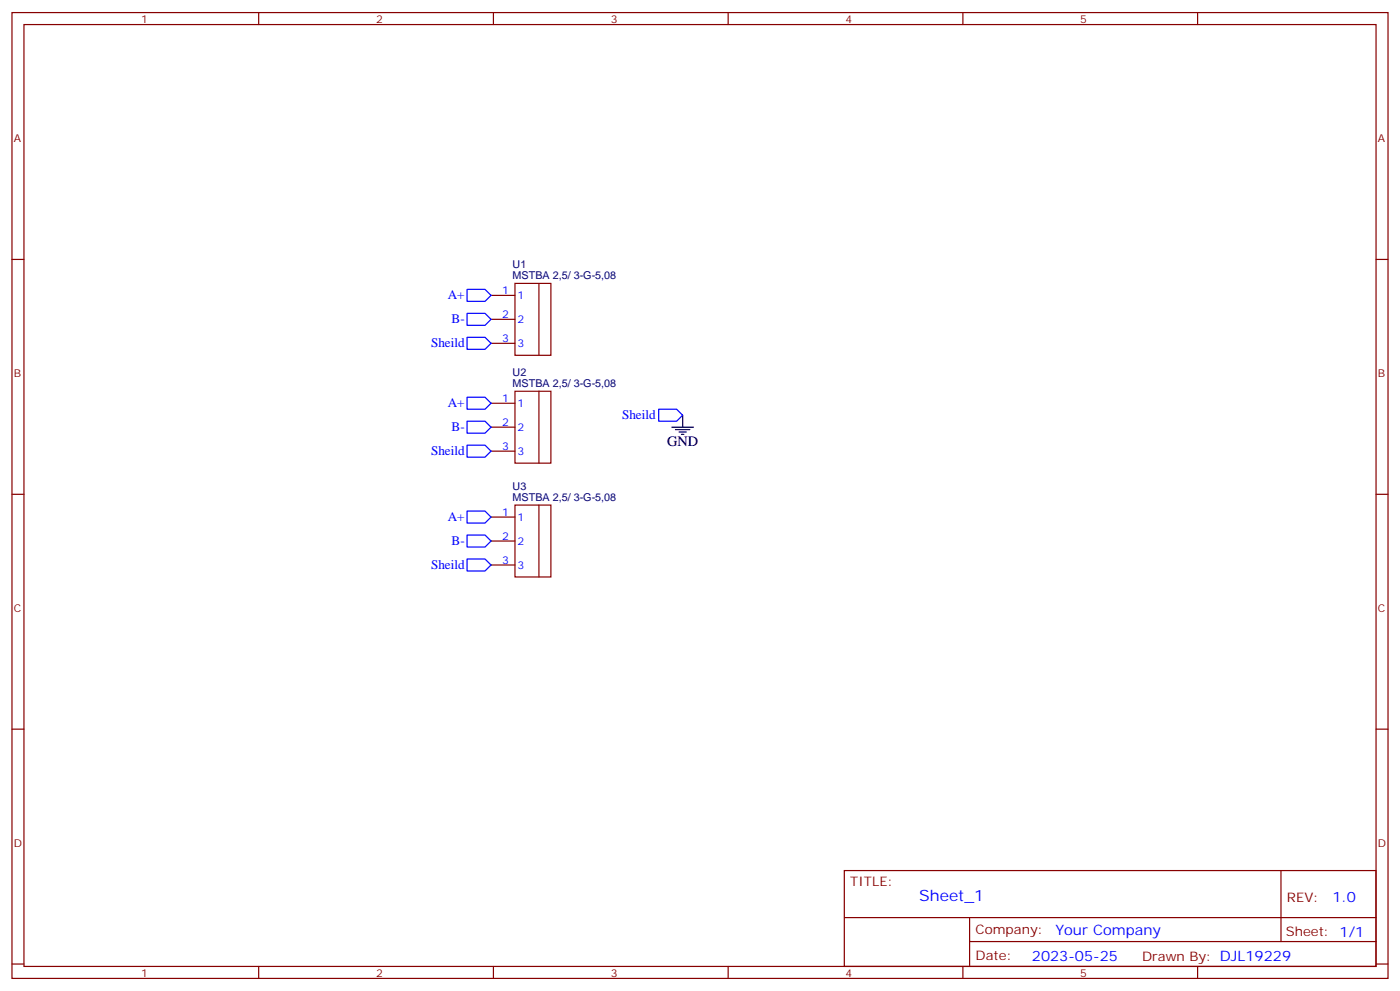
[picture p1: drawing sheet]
<svg xmlns="http://www.w3.org/2000/svg" width="412mm" height="292mm" viewBox="0 0 412 292" stroke-linecap="round" stroke-linejoin="round" font-family="sans-serif">
<g fill="none" stroke="#870000" stroke-width=".35">
<path d="M3.5 3.7h405.4v284.3h-405.4zM7.1 7.2h398.2v277.3h-398.2zM76.2 3.7v3.5M145.3 3.7v3.5M214.5 3.7v3.5M283.6 3.7v3.5M352.8 3.7v3.5M3.5 76.4h3.6M405.3 76.4h3.6M144.6 94h7.1M144.6 87h7.1M151.7 83.4h10.6v21.2h-10.6z"/>
<path d="M158.7 83.4v21.2M144.6 101.1h7.1M144.6 118.7h7.1M151.7 115.2h10.6v21.1h-10.6zM158.7 115.2v21.1M144.6 132.8h7.1M144.6 125.8h7.1M3.5 145.5h3.6M144.6 159.3h7.1M144.6 152.2h7.1M151.7 148.7h10.6v21.2h-10.6zM158.7 148.7v21.2"/>
<path d="M405.3 145.5h3.6M144.6 166.3h7.1M3.5 214.7h3.6M405.3 214.7h3.6M248.7 256.3h156.6v28.2h-156.6zM377.3 256.3v20.9M248.7 270.1h156.5M285.6 277.2h119.6M285.6 270.1v14.2M3.5 283.8h3.6M76.2 284.5v3.5M145.3 284.5v3.5"/>
<path d="M214.5 284.5v3.5M283.6 284.5v3.5M352.8 284.5v3.5M405.3 283.8h3.6"/>
</g>
<path d="M197.9 125.8h6.4M199 126.5h4.2M200 127.2h2.1M200.7 127.9h.7M201.1 122.2v3.6" fill="none" stroke="#000" stroke-width=".35"/>
<path d="M137.6 85.2h5.3l1.7 1.8-1.7 1.7h-5.3zM137.6 92.3h5.3l1.7 1.7-1.7 1.8h-5.3zM137.6 99.3h5.3l1.7 1.8-1.7 1.7h-5.3zM137.6 116.9h5.3l1.7 1.8-1.7 1.8h-5.3zM137.6 124h5.3l1.7 1.8-1.7 1.7h-5.3zM137.6 131.1h5.3l1.7 1.7-1.7 1.8h-5.3zM194 120.5h5.3l1.8 1.7-1.8 1.8h-5.3zM137.6 150.5h5.3l1.7 1.7-1.7 1.8h-5.3zM137.6 157.5h5.3l1.7 1.8-1.7 1.7h-5.3zM137.6 164.6h5.3l1.7 1.7-1.7 1.8h-5.3z" fill="none" stroke="#00f" stroke-width=".35"/>
<text font-size="4.6" fill="#00f" x="270.8" y="265.3">Sheet_1</text>
<text font-size="4.2" x="196.5" y="131.4">GND</text>
<g font-size="4.2" fill="#00f">
<text x="392.5" y="265.6">1.0</text>
<text x="310.9" y="275.1">Your Company</text>
<text x="304" y="282.9">2023-05-25</text>
</g>
<g font-size="3.9" fill="#00f">
<text x="131.9" y="88.2">A+</text>
<text x="133" y="95.2">B-</text>
<text x="127" y="102.3">Sheild</text>
<text x="131.9" y="119.9">A+</text>
<text x="183.2" y="123.4">Sheild</text>
<text x="133" y="127">B-</text>
<text x="127" y="134">Sheild</text>
<text x="131.9" y="153.4">A+</text>
<text x="133" y="160.5">B-</text>
<text x="127" y="167.5">Sheild</text>
</g>
<g font-size="3.9" fill="#800">
<text x="250.5" y="260.9">TITLE:</text>
<text x="379.1" y="265.6">REV:</text>
<text x="287.4" y="275.1">Company:</text>
<text x="378.7" y="275.7">Sheet: 1/1</text>
<text x="287.4" y="282.8">Date:</text>
<text x="336.4" y="282.8">Drawn By: DJL19229</text>
</g>
<g font-size="3.2" fill="#800">
<text x="41.6" y="6.7">1</text>
<text x="110.8" y="6.7">2</text>
<text x="179.9" y="6.7">3</text>
<text x="249.1" y="6.7">4</text>
<text x="318.2" y="6.7">5</text>
<text x="4.1" y="41.8">A</text>
<text x="405.9" y="41.8">A</text>
<text x="4.1" y="110.9">B</text>
<text x="405.9" y="110.9">B</text>
<text x="4.1" y="180.1">C</text>
<text x="405.9" y="180.1">C</text>
<text x="4.1" y="249.2">D</text>
<text x="405.9" y="249.2">D</text>
<text x="41.6" y="287.5">1</text>
<text x="110.8" y="287.5">2</text>
<text x="179.9" y="287.5">3</text>
<text x="249.1" y="287.5">4</text>
<text x="318.2" y="287.5">5</text>
</g>
<g font-size="3.2" fill="#000080">
<text x="151" y="82.2">MSTBA 2,5/ 3-G-5,08</text>
<text x="151" y="79">U1</text>
<text x="151" y="114">MSTBA 2,5/ 3-G-5,08</text>
<text x="151" y="110.8">U2</text>
<text x="151" y="147.5">MSTBA 2,5/ 3-G-5,08</text>
<text x="151" y="144.3">U3</text>
</g>
<g font-size="3.2" fill="#00f">
<text x="147.9" y="86.6">1</text>
<text x="152.4" y="88">1</text>
<text x="147.9" y="93.7">2</text>
<text x="152.4" y="95.1">2</text>
<text x="147.9" y="100.7">3</text>
<text x="152.4" y="102.1">3</text>
<text x="147.9" y="118.4">1</text>
<text x="152.4" y="119.8">1</text>
<text x="147.9" y="125.4">2</text>
<text x="152.4" y="126.8">2</text>
<text x="147.9" y="132.5">3</text>
<text x="152.4" y="133.9">3</text>
<text x="147.9" y="151.9">1</text>
<text x="152.4" y="153.3">1</text>
<text x="147.9" y="158.9">2</text>
<text x="152.4" y="160.3">2</text>
<text x="147.9" y="166">3</text>
<text x="152.4" y="167.4">3</text>
</g>
</svg>
